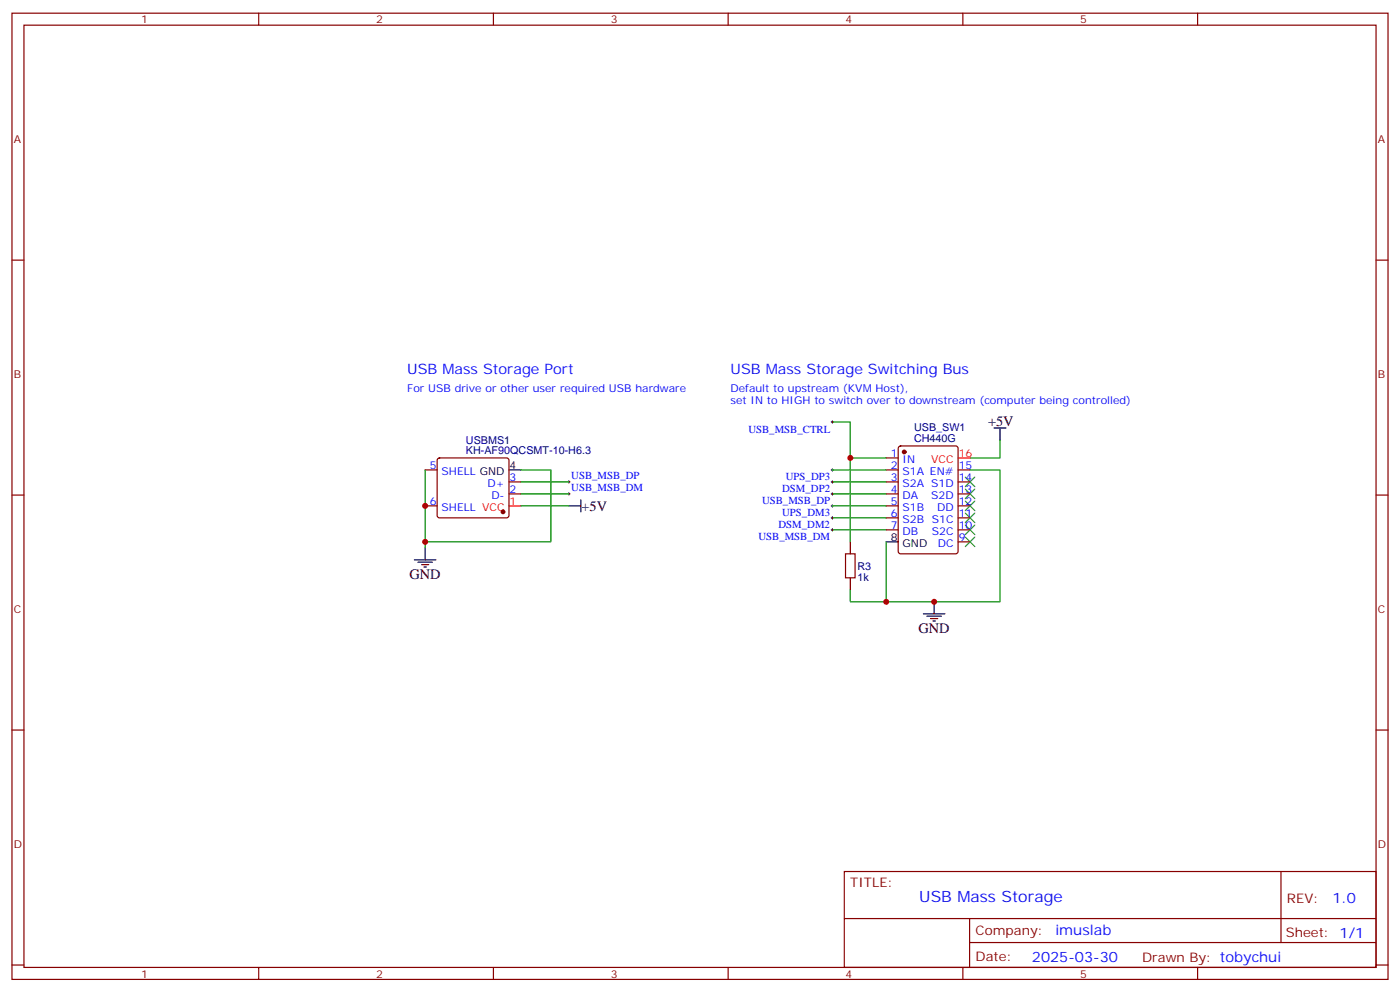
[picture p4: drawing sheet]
<svg xmlns="http://www.w3.org/2000/svg" width="412mm" height="292mm" viewBox="0 0 412 292" stroke-linecap="round" stroke-linejoin="round" font-family="sans-serif">
<g fill="none" stroke="#870000" stroke-width=".35">
<path d="M3.5 3.9h405.4v284.3h-405.4zM7.1 7.4h398.2v277.3h-398.2zM76.2 3.9v3.5M145.3 3.9v3.5M214.5 3.9v3.5M283.6 3.9v3.5M352.8 3.9v3.5M3.5 76.6h3.6M405.3 76.6h3.6M125.2 138.3h3.6M129 135l.5-.2h19.7l.5 .2 .2 .5v16.2l-.2 .5-.5 .2h-19.7l-.5-.2-.2-.5v-16.2zM261.1 138.3h3.5"/>
<path d="M261.1 134.8h3.5M264.8 131.4l.5-.2h16.2l.7 .5v30.6l-.4 .6-16.5 .1-.7-.5v-30.6zM282.2 138.3h3.6M3.5 145.7h3.6M125.2 148.9h3.6M149.9 141.8h3.6M149.9 145.3h3.6M261.1 148.9h3.5M261.1 141.8h3.5M261.1 145.3h3.5M261.1 152.4h3.5M261.1 155.9h3.5"/>
<path d="M282.2 148.9h3.6M282.2 141.8h3.6M282.2 145.3h3.6M282.2 152.4h3.6M282.2 155.9h3.6M282.2 159.5h3.6M405.3 145.7h3.6M249.1 163h2.8v7h-2.8zM3.5 214.8h3.6M405.3 214.8h3.6M248.7 256.5h156.6v28.2h-156.6zM377.3 256.5v20.9"/>
<path d="M248.7 270.3h156.5M285.6 277.4h119.6M285.6 270.3v14.1M3.5 284h3.6M76.2 284.7v3.5M145.3 284.7v3.5M214.5 284.7v3.5M283.6 284.7v3.5M352.8 284.7v3.5M405.3 284h3.6"/>
</g>
<g fill="none" stroke="#000" stroke-width=".35">
<path d="M149.9 138.3h3.6M292.8 125.9h3.5M294.6 125.9v3.6M167.6 148.9h3.5M171.1 147.1v3.5M250.5 159.5v3.5M261.1 159.5h3.5M122.1 164.7h6.3M123.1 165.5h4.3M124.2 166.2h2.1M124.9 166.9h.7M125.2 161.2v3.5"/>
<path d="M250.5 170v3.6M275.2 177.1v3.5M272 180.6h6.3M273 181.3h4.3M274.1 182h2.1M274.8 182.7h.7"/>
</g>
<path d="M282.2 134.8h3.6M149.9 148.9h3.6" fill="none" stroke="#f00" stroke-width=".35"/>
<g fill="#870000" stroke="#870000" stroke-width=".35">
<circle cx="148.2" cy="150.6" r=".53"/>
<circle cx="266.3" cy="133" r=".53"/>
</g>
<g fill="none" stroke="#008700" stroke-width=".35">
<path d="M125.2 138.3v22.9M153.5 138.3h8.8v21.2h-37.1M245.2 124.2h5.3v10.6M245.2 138.3h15.9M261.1 134.8h-10.6v24.7M285.8 138.3h8.8v38.8h-33.5v-17.6M294.6 129.5v5.3h-8.8M153.5 145.3h14.1M153.5 141.8h14.1M153.5 148.9h14.1M245.2 145.3h15.9M245.2 155.9h15.9"/>
<path d="M245.2 152.4h15.9M245.2 141.8h15.9M245.2 148.9h15.9M250.5 173.6v3.5h10.6"/>
</g>
<g fill="none" stroke="#000" stroke-width=".29">
<path d="M244.8 124.2h.7M244.8 138.3h.7M245.2 123.8v.7M245.2 137.9v.7M167.2 145.3h.7M167.2 141.8h.7M167.6 141.5v.7M167.6 145v.7M244.8 155.9h.7M244.8 145.3h.7M244.8 141.8h.7M244.8 152.4h.7"/>
<path d="M244.8 148.9h.7M245.2 141.5v.7M245.2 145v.7M245.2 148.5v.7M245.2 152v.8M245.2 155.6v.7"/>
</g>
<path d="M284.3 140.4l2.9 2.8M284.3 143.9l2.9 2.9M284.3 147.5l2.9 2.8M284.3 151l2.9 2.8M284.3 154.5l2.9 2.8M284.3 158l2.9 2.9M287.2 140.4l-2.9 2.8M287.2 143.9l-2.9 2.9M287.2 147.5l-2.9 2.8M287.2 151l-2.9 2.8M287.2 154.5l-2.9 2.8M287.2 158l-2.9 2.9" fill="none" stroke="#3c3" stroke-width=".35"/>
<g fill="#c00">
<circle cx="250.5" cy="134.8" r=".88"/>
<circle cx="275.2" cy="177.1" r=".88"/>
<circle cx="261.1" cy="177.1" r=".88"/>
<circle cx="125.2" cy="148.9" r=".88"/>
<circle cx="125.2" cy="159.5" r=".88"/>
</g>
<text font-size="4.6" fill="#00f" x="270.8" y="265.5">USB Mass Storage</text>
<g font-size="4.2" fill="#00f">
<text x="119.9" y="110.1">USB Mass Storage Port</text>
<text x="215.2" y="110.1">USB Mass Storage Switching Bus</text>
<text x="392.5" y="265.7">1.0</text>
<text x="310.9" y="275.3">imuslab</text>
<text x="304" y="283.1">2025-03-30</text>
</g>
<g font-size="4.2">
<text x="291" y="125.2">+5V</text>
<text x="171.3" y="150.3">+5V</text>
<text x="120.6" y="170.4">GND</text>
<text x="270.6" y="186.3">GND</text>
</g>
<g font-size="3.9" fill="#800">
<text x="250.5" y="261.1">TITLE:</text>
<text x="379.1" y="265.7">REV:</text>
<text x="287.4" y="275.3">Company:</text>
<text x="378.7" y="275.9">Sheet: 1/1</text>
<text x="287.4" y="282.9">Date:</text>
<text x="336.4" y="283">Drawn By: tobychui</text>
</g>
<g font-size="3.2" fill="#800">
<text x="41.6" y="6.9">1</text>
<text x="110.8" y="6.9">2</text>
<text x="179.9" y="6.9">3</text>
<text x="249.1" y="6.9">4</text>
<text x="318.2" y="6.9">5</text>
<text x="4.1" y="42">A</text>
<text x="405.9" y="42">A</text>
<text x="4.1" y="111.1">B</text>
<text x="405.9" y="111.1">B</text>
<text x="4.1" y="180.3">C</text>
<text x="405.9" y="180.3">C</text>
<text x="4.1" y="249.4">D</text>
<text x="405.9" y="249.4">D</text>
<text x="41.6" y="287.7">1</text>
<text x="110.8" y="287.7">2</text>
<text x="179.9" y="287.7">3</text>
<text x="249.1" y="287.7">4</text>
<text x="318.2" y="287.7">5</text>
</g>
<g font-size="3.2" fill="#00f">
<text x="119.9" y="115.4">For USB drive or other user required USB hardware</text>
<text x="215.2" y="115.4">Default to upstream (KVM Host),</text>
<text x="215.2" y="118.9">set IN to HIGH to switch over to downstream (computer being controlled)</text>
<text x="220.4" y="127.3">USB_MSB_CTRL</text>
<text x="126.6" y="137.9">5</text>
<text x="262.4" y="134.4">1</text>
<text x="262.4" y="137.9">2</text>
<text x="265.9" y="136.2">IN</text>
<text x="282.4" y="137.9">15</text>
<text x="130.1" y="139.7">SHELL GND</text>
<text x="143.6" y="143.2">D+</text>
<text x="150.1" y="141.5">3</text>
<text x="168.3" y="140.9">USB_MSB_DP</text>
<text x="231.5" y="141.4">UPS_DP3</text>
<text x="262.4" y="141.5">3</text>
<text x="265.9" y="139.7">S1A EN#</text>
<text x="265.9" y="143.2">S2A S1D</text>
<text x="282.4" y="141.5">14</text>
<text x="126.6" y="148.5">6</text>
<text x="144.7" y="146.8">D-</text>
<text x="150.1" y="145">2</text>
<text x="168.3" y="144.5">USB_MSB_DM</text>
<text x="224.5" y="148.5">USB_MSB_DP</text>
<text x="230.4" y="144.9">DSM_DP2</text>
<text x="262.4" y="145">4</text>
<text x="262.4" y="148.5">5</text>
<text x="265.9" y="146.8">DA</text>
<text x="274.3" y="146.8">S2D</text>
<text x="282.4" y="148.5">12</text>
<text x="282.4" y="145">13</text>
<text x="130.1" y="150.3">SHELL VCC</text>
<text x="229.3" y="155.5">DSM_DM2</text>
<text x="230.4" y="152">UPS_DM3</text>
<text x="262.4" y="152">6</text>
<text x="262.4" y="155.6">7</text>
<text x="265.9" y="150.3">S1B</text>
<text x="265.9" y="153.8">S2B</text>
<text x="274.5" y="153.8">S1C</text>
<text x="276" y="150.3">DD</text>
<text x="282.4" y="155.6">10</text>
<text x="282.4" y="152">11</text>
<text x="223.4" y="159">USB_MSB_DM</text>
<text x="265.9" y="157.3">DB</text>
<text x="274.5" y="157.3">S2C</text>
<text x="276.3" y="160.9">DC</text>
<text x="282.4" y="159.1">9</text>
</g>
<g font-size="3.2" fill="#000080">
<text x="137.2" y="130.5">USBMS1</text>
<text x="269.3" y="130.1">CH440G</text>
<text x="269.3" y="126.8">USB_SW1</text>
<text x="137.2" y="133.7">KH-AF90QCSMT-10-H6.3</text>
<text x="252.6" y="167.6">R3</text>
<text x="252.6" y="170.8">1k</text>
</g>
<g font-size="3.2">
<text x="150.1" y="137.9">4</text>
<text x="262.4" y="159.1">8</text>
<text x="265.9" y="160.9">GND</text>
</g>
<g font-size="3.2" fill="#f00">
<text x="274.3" y="136.2">VCC</text>
<text x="282.4" y="134.4">16</text>
<text x="150.1" y="148.5">1</text>
</g>
</svg>
